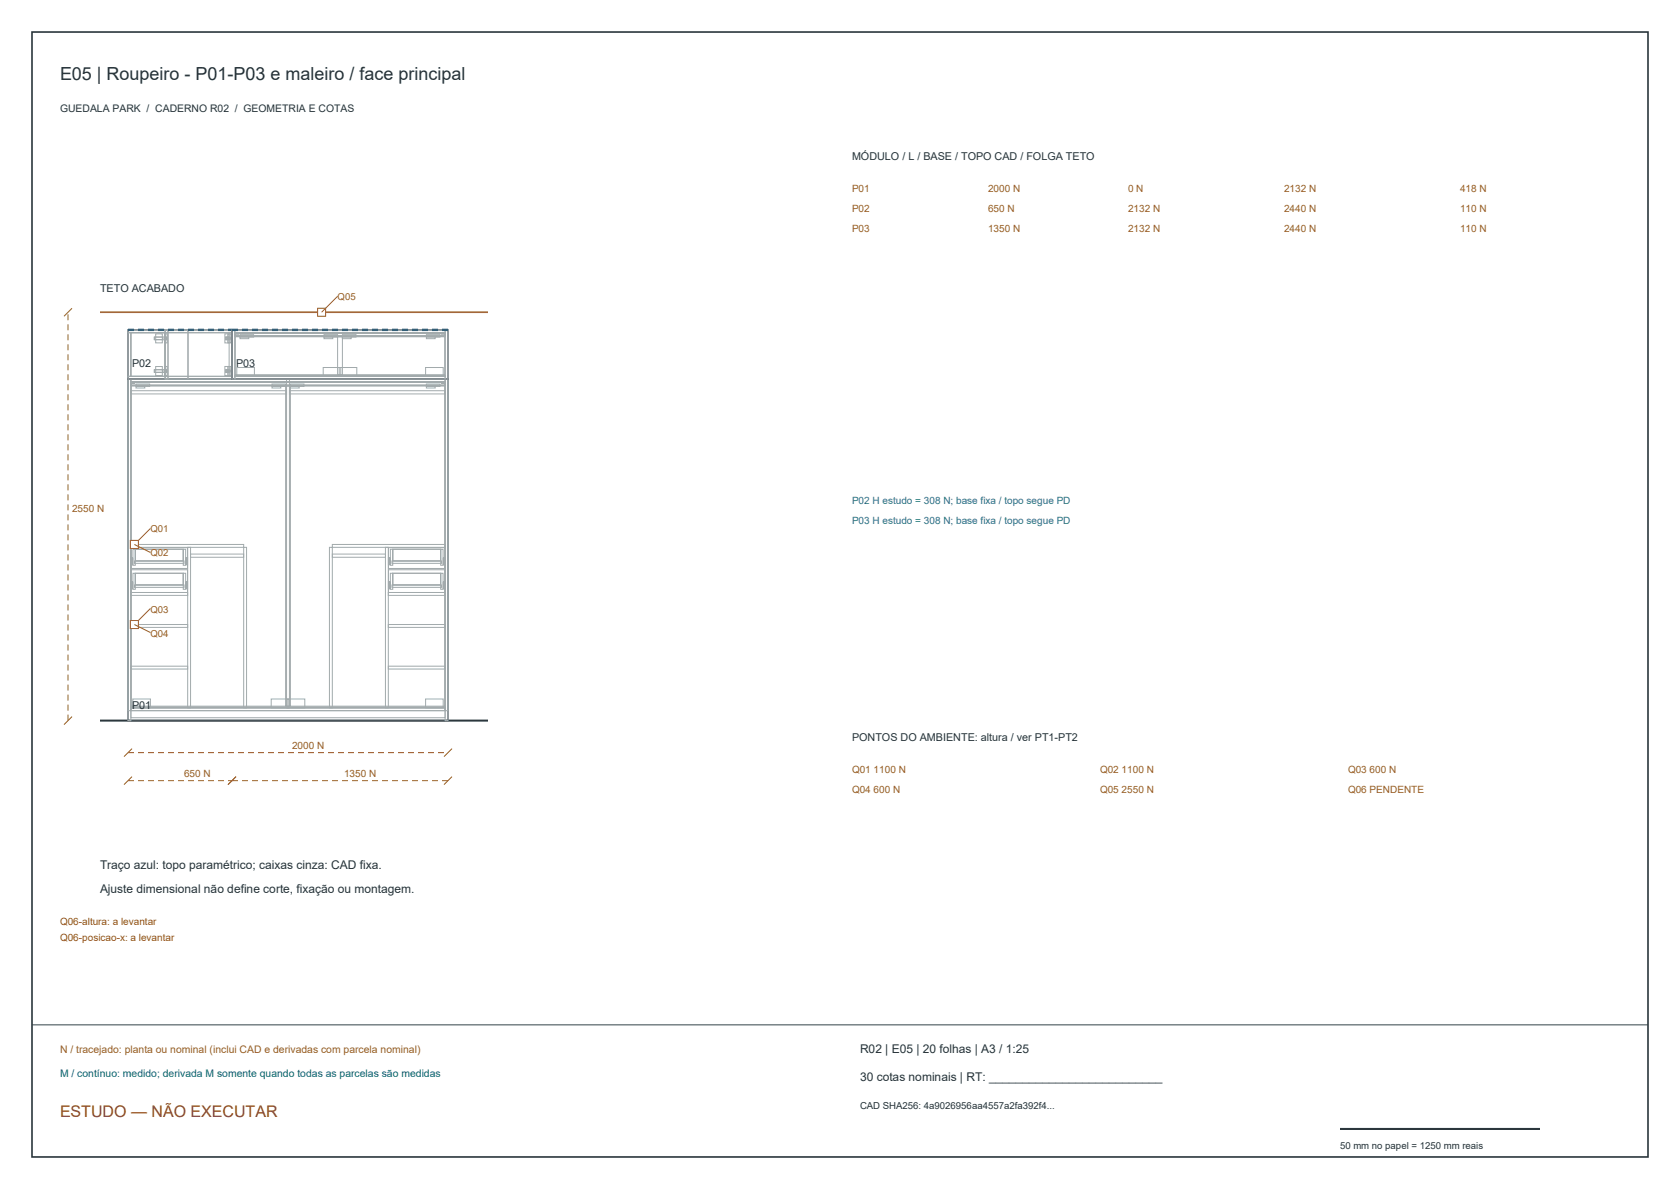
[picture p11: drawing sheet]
<svg xmlns="http://www.w3.org/2000/svg" width="420mm" height="297mm" viewBox="0 0 420 297" stroke-linecap="round" stroke-linejoin="round" font-family="sans-serif">
<path d="M25 180h97" fill="none" stroke="#263238" stroke-width=".5"/>
<path d="M25 78h97" fill="none" stroke="#94621c" stroke-width=".4"/>
<path d="M17 180v-102M32 188h80M32 195h26M58 195h54" fill="none" stroke="#94621c" stroke-width=".25" stroke-dasharray="1.5 1" stroke-linecap="butt"/>
<path d="M18 77l-2 2M18 179l-2 2M33 187l-2 2M33 194l-2 2M59 194l-2 2M113 187l-2 2M113 194l-2 2" fill="none" stroke="#94621c" stroke-width=".25"/>
<path d="M32 94.7h80v85.3h-80zM32 82.4h26v12.3h-26zM58 82.4h54v12.3h-54z" fill="none" stroke="#405863" stroke-width=".35"/>
<g fill="none" stroke="#a2aaac" stroke-width=".25">
<path d="M32 94.7h.7v85.3h-.7zM32 94.7h.7v82.8h-.7zM32 94h26v.7h-26zM32 82.4h26v.7h-26zM32 83.1h.7v10.9h-.7zM32.7 95.4h78.6v83.9h-78.6zM32.7 97.6h38.9v.8h-38.9zM32.7 94.7h78.6v.7h-78.6zM32.7 95.4h78.6v.8h-78.6zM32.7 95.4l78.6 .1zM32.7 83.1h25.3v10.9h-25.3zM32.7 83.1h8.5v10.9h-8.5z"/>
<path d="M32.8 96.4h39.8v80h-39.8zM32.8 95.4h.8v.4h-.8zM34 95.9h3.4v.6h-3.4zM34 96.4h2.2v.5h-2.2zM38.6 92.4h2v.6h-2zM38.6 84.2h2v.6h-2zM38.6 92.3h3v.7h-3zM38.6 84.2h3v.7h-3zM38.9 91.6h1.7v2.2h-1.7zM38.9 83.4h1.7v2.2h-1.7zM41 92.5h.5v.3h-.5zM41 84.4h.5v.3h-.5z"/>
<path d="M41.2 91.5h.6v2.3h-.6zM41.2 83.4h.6v2.3h-.6zM41.3 82.4h.7v12.3h-.7zM41.3 82.4h5.7v12.3h-5.7zM41.3 92.4h.4v.6h-.4zM41.3 84.2h.4v.6h-.4zM47 82.4h10.9v12.3h-10.9zM56.2 91.5h1.5v2.3h-1.5zM56.2 83.4h1.5v2.3h-1.5zM56.4 92.3h.8v.7h-.8zM56.4 84.2h.8v.7h-.8zM56.5 92.4h1v.6h-1z"/>
<path d="M56.5 84.2h1v.6h-1zM56.7 92.4h.5v.6h-.5zM56.7 84.2h.5v.6h-.5zM56.8 92.5h1.1v.3h-1.1zM56.8 84.4h1.1v.3h-1.1zM56.9 91.6h.4v2.2h-.4zM56.9 83.4h.4v2.2h-.4zM57.3 83.1h.7v10.9h-.7zM58 82.4h.7v12.3h-.7zM58.7 83.1h52.6v10.9h-52.6zM58.7 94h52.6v.7h-52.6zM58.7 82.4h52.6v.7h-52.6z"/>
<path d="M58.7 93.8h52.6v.2h-52.6zM58.7 83.1h52.6v.8h-52.6zM58.7 83.1l52.6 .1zM58.8 84.1h26.8v9.5h-26.8zM58.8 83.1h.8v.3h-.8zM59.2 91.8h4.4v2.2h-4.4zM59.7 93.3h.1M59.7 92.3h.1M60 83.6h3.4v.6h-3.4zM60 84.1h2.2v.5h-2.2zM62.2 93.3h.1M62.2 92.3h.1"/>
<path d="M68 95.9h3.4v.6h-3.4zM68 96.4h2.2v.5h-2.2zM71.4 96.4h39.8v80h-39.8zM71.6 94.7h.8v82.1h-.8zM72.4 97.6h38.9v.8h-38.9zM72.6 95.9h3.4v.6h-3.4zM72.6 96.4h2.2v.5h-2.2zM80.8 91.8h4.4v2.2h-4.4zM81 83.6h3.4v.6h-3.4zM81 84.1h2.2v.5h-2.2zM82.2 93.3h.1M82.2 92.3h.1"/>
<path d="M84.4 84.1h26.8v9.5h-26.8zM84.7 93.3h.1M84.7 92.3h.1M84.8 91.8h4.4v2.2h-4.4zM85.3 93.3h.1M85.3 92.3h.1M85.6 83.6h3.4v.6h-3.4zM85.6 84.1h2.2v.5h-2.2zM87.8 93.3h.1M87.8 92.3h.1M106.4 91.8h4.4v2.2h-4.4zM106.6 95.9h3.4v.6h-3.4z"/>
<path d="M106.6 96.4h2.2v.5h-2.2zM106.6 83.6h3.4v.6h-3.4zM106.6 84.1h2.2v.5h-2.2zM107.8 93.3h.1M107.8 92.3h.1M110.3 93.3h.1M110.3 92.3h.1M110.4 95.4h.8v.4h-.8zM110.4 83.1h.8v.3h-.8zM111.3 94.7h.7v85.3h-.7zM111.3 94.7h.7v82.8h-.7zM111.3 82.4h.7v12.3h-.7z"/>
<path d="M32.7 136h28.2v.7h-28.2zM32.7 139.3h.4v1.8h-.4zM32.8 136.8h14.1v5.2h-14.1zM32.9 139.4h.2v1.6h-.2zM33 139.4h.2v1.5h-.2zM33.2 137.2h.6v4h-.6zM33.8 137.2h12v2.9h-12zM45.8 137.2h.6v4h-.6zM46.4 139.4h.2v1.5h-.2zM46.5 139.3h.4v1.8h-.4zM46.6 139.4h.2v1.6h-.2zM46.9 136.7h.7v40.1h-.7z"/>
<path d="M47.6 138.4h13.3v.8h-13.3zM60.9 136.7h.7v40.1h-.7zM82.4 136.7h.7v40.1h-.7zM83.1 136h28.2v.7h-28.2zM83.1 138.4h13.3v.8h-13.3zM96.4 136.7h.7v40.1h-.7zM97.1 139.3h.4v1.8h-.4zM97.1 136.8h14.1v5.2h-14.1zM97.2 139.4h.2v1.6h-.2zM97.4 139.4h.2v1.5h-.2zM97.6 137.2h.6v4h-.6zM98.2 137.2h12v2.9h-12z"/>
<path d="M110.2 137.2h.6v4h-.6zM110.8 139.4h.2v1.5h-.2zM110.9 139.3h.4v1.8h-.4zM110.9 139.4h.2v1.6h-.2zM32.7 156h14.2v.7h-14.2zM32.7 148h14.2v.7h-14.2zM32.7 145.3h.4v1.8h-.4zM32.8 142.3h14.1v5.7h-14.1zM32.8 146.5l.1 .3zM32.8 140.5l.1 .3zM32.9 145.4h.2v1.6h-.2zM33 145.4h.2v1.5h-.2z"/>
<path d="M33.2 143.2h.6v4h-.6zM33.6 146.1h12.4v.6h-12.4zM33.6 140.1h12.4v.6h-12.4zM33.8 143.2h12v2.9h-12zM45.8 143.2h.6v4h-.6zM46.4 145.4h.2v1.5h-.2zM46.5 145.3h.4v1.8h-.4zM46.6 145.4h.2v1.6h-.2zM46.8 146.5v.3zM46.8 140.5v.3zM97.1 156h14.2v.7h-14.2zM97.1 148h14.2v.7h-14.2z"/>
<path d="M97.1 145.3h.4v1.8h-.4zM97.1 142.3h14.1v5.7h-14.1zM97.2 146.5v.3zM97.2 140.5v.3zM97.2 145.4h.2v1.6h-.2zM97.4 145.4h.2v1.5h-.2zM97.6 143.2h.6v4h-.6zM98 146.1h12.4v.6h-12.4zM98 140.1h12.4v.6h-12.4zM98.2 143.2h12v2.9h-12zM110.2 143.2h.6v4h-.6zM110.8 145.4h.2v1.5h-.2z"/>
<path d="M110.9 145.3h.4v1.8h-.4zM110.9 145.4h.2v1.6h-.2zM111.1 146.5l.1 .3zM111.1 140.5l.1 .3zM32.7 176.8h78.6v.7h-78.6zM32.7 166.4h14.2v.7h-14.2zM32.7 176.6h78.6v.2h-78.6zM33.2 174.6h4.4v2.2h-4.4zM33.7 176.1h.1M33.7 175.1h.1M36.2 176.1h.1M36.2 175.1h.1"/>
<path d="M67.8 174.6h4.4v2.2h-4.4zM69.2 176.1h.1M69.2 175.1h.1M71.7 176.1h.1M71.7 175.1h.1M71.8 174.6h4.4v2.2h-4.4zM72.3 176.1h.1M72.3 175.1h.1M74.8 176.1h.1M74.8 175.1h.1M97.1 166.4h14.2v.7h-14.2zM106.4 174.6h4.4v2.2h-4.4z"/>
<path d="M107.8 176.1h.1M107.8 175.1h.1M110.3 176.1h.1M110.3 175.1h.1"/>
</g>
<path d="M32 82.4h26M58 82.4h54" fill="none" stroke="#25658c" stroke-width=".6" stroke-dasharray="1.5 1" stroke-linecap="butt"/>
<path d="M32.6 135h2v2h-2z" fill-rule="evenodd" fill="#fff" stroke="#94621c" stroke-width=".25"/>
<path d="M37.6 132l-4 4" fill="none" stroke="#94621c" stroke-width=".25"/>
<path d="M32.6 135h2v2h-2z" fill-rule="evenodd" fill="#fff" stroke="#94621c" stroke-width=".25"/>
<path d="M33.6 136l4 2" fill="none" stroke="#94621c" stroke-width=".25"/>
<path d="M32.6 155h2v2h-2z" fill-rule="evenodd" fill="#fff" stroke="#94621c" stroke-width=".25"/>
<path d="M37.6 152l-4 4" fill="none" stroke="#94621c" stroke-width=".25"/>
<path d="M32.6 155h2v2h-2z" fill-rule="evenodd" fill="#fff" stroke="#94621c" stroke-width=".25"/>
<path d="M33.6 156l4 2" fill="none" stroke="#94621c" stroke-width=".25"/>
<path d="M79.4 77h2v2h-2z" fill-rule="evenodd" fill="#fff" stroke="#94621c" stroke-width=".25"/>
<path d="M84.4 74l-4 4" fill="none" stroke="#94621c" stroke-width=".25"/>
<path d="M8 8h404v281h-404z" fill="none" stroke="#263238" stroke-width=".4"/>
<path d="M8 256h404" fill="none" stroke="#34434a" stroke-width=".25"/>
<path d="M335 282h50" fill="none" stroke="#263238" stroke-width=".5"/>
<text font-size="4.5" fill="#263238" x="15" y="20">E05 | Roupeiro - P01-P03 e maleiro / face principal</text>
<text font-size="4" fill="#9d2925" x="15" y="279">ESTUDO — NÃO EXECUTAR</text>
<g font-size="3" fill="#263238">
<text x="25" y="217">Traço azul: topo paramétrico; caixas cinza: CAD fixa.</text>
<text x="25" y="223">Ajuste dimensional não define corte, fixação ou montagem.</text>
<text x="215" y="263">R02 | E05 | 20 folhas | A3 / 1:25</text>
<text x="215" y="270">30 cotas nominais | RT: __________________________</text>
</g>
<g font-size="2.7" fill="#263238">
<text x="213" y="40">MÓDULO / L / BASE / TOPO CAD / FOLGA TETO</text>
<text x="25" y="73">TETO ACABADO</text>
<text x="33" y="91.7">P02</text>
<text x="59" y="91.7">P03</text>
<text x="33" y="177">P01</text>
<text x="213" y="185">PONTOS DO AMBIENTE: altura / ver PT1-PT2</text>
</g>
<text font-size="2.6" fill="#263238" x="15" y="28">GUEDALA PARK / CADERNO R02 / GEOMETRIA E COTAS</text>
<text font-size="2.6" fill="#94621c" x="15" y="263">N / tracejado: planta ou nominal (inclui CAD e derivadas com parcela nominal)</text>
<text font-size="2.6" fill="#006b60" x="15" y="269">M / contínuo: medido; derivada M somente quando todas as parcelas são medidas</text>
<g font-size="2.5" fill="#94621c">
<text x="213" y="48">P01</text>
<text x="247" y="48">2000 N</text>
<text x="282" y="48">0 N</text>
<text x="321" y="48">2132 N</text>
<text x="365" y="48">418 N</text>
<text x="213" y="53">P02</text>
<text x="247" y="53">650 N</text>
<text x="282" y="53">2132 N</text>
<text x="321" y="53">2440 N</text>
<text x="365" y="53">110 N</text>
<text x="213" y="58">P03</text>
<text x="247" y="58">1350 N</text>
<text x="282" y="58">2132 N</text>
<text x="321" y="58">2440 N</text>
<text x="365" y="58">110 N</text>
<text x="18" y="128">2550 N</text>
<text x="73" y="187">2000 N</text>
<text x="46" y="194">650 N</text>
<text x="86" y="194">1350 N</text>
<text x="213" y="193">Q01 1100 N</text>
<text x="275" y="193">Q02 1100 N</text>
<text x="337" y="193">Q03 600 N</text>
<text x="213" y="198">Q04 600 N</text>
<text x="275" y="198">Q05 2550 N</text>
<text x="337" y="198">Q06 PENDENTE</text>
</g>
<g font-size="2.5" fill="#25658c">
<text x="213" y="126">P02 H estudo = 308 N; base fixa / topo segue PD</text>
<text x="213" y="131">P03 H estudo = 308 N; base fixa / topo segue PD</text>
</g>
<g font-size="2.5" fill="#a32c28">
<text x="15" y="231">Q06-altura: a levantar</text>
<text x="15" y="235">Q06-posicao-x: a levantar</text>
</g>
<g font-size="2.4" fill="#94621c">
<text x="84.4" y="75">Q05</text>
<text x="37.6" y="133">Q01</text>
<text x="37.6" y="139">Q02</text>
<text x="37.6" y="153">Q03</text>
<text x="37.6" y="159">Q04</text>
</g>
<g font-size="2.4" fill="#263238">
<text x="215" y="277">CAD SHA256: 4a9026956aa4557a2fa392f4...</text>
<text x="335" y="287">50 mm no papel = 1250 mm reais</text>
</g>
</svg>
